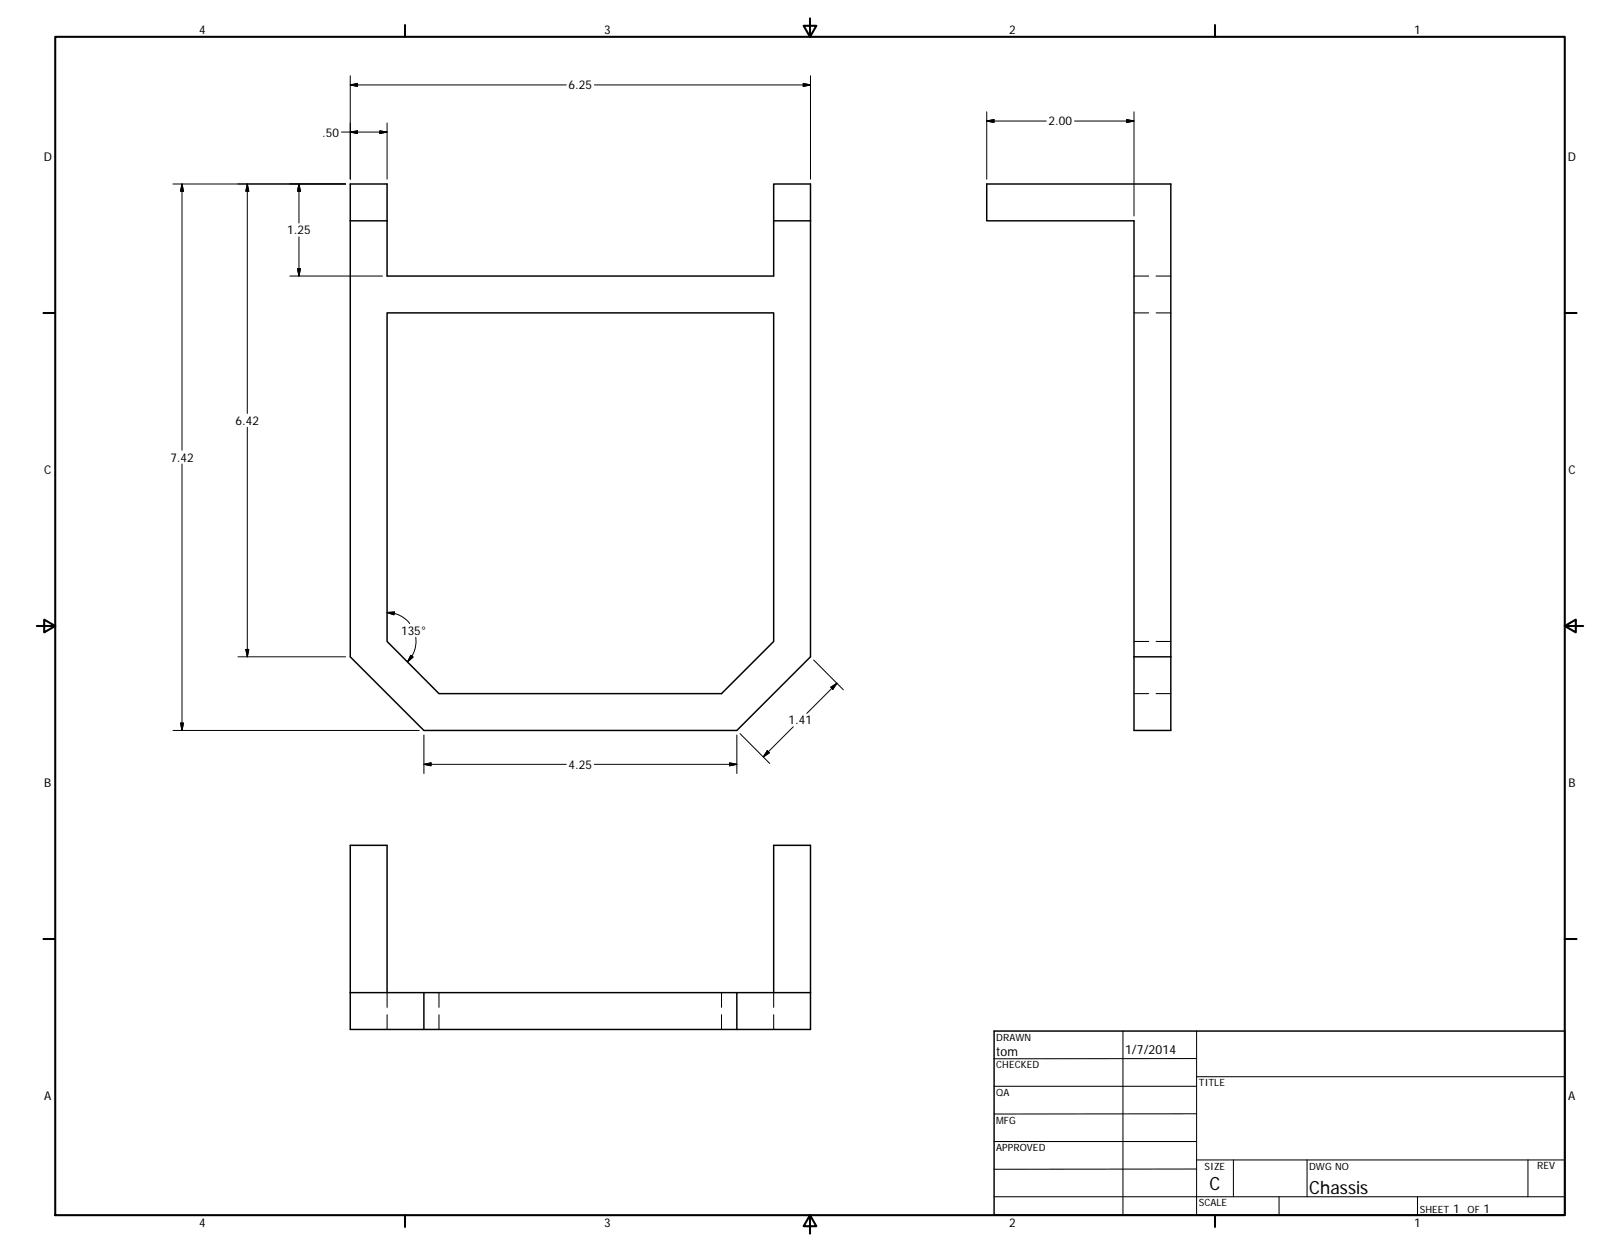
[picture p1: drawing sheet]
<svg xmlns="http://www.w3.org/2000/svg" width="279mm" height="216mm" viewBox="0 0 279 216" stroke-linecap="round" stroke-linejoin="round" font-family="sans-serif">
<path d="M60.4 31.7h6.4v15.9h66.6v-15.9h6.4v81.6l-12.7 12.7h-54l-12.7-12.7zM60.4 38.1h6.4M133.4 38.1h6.4M170.2 31.7h31.7v94.3h-6.3v-87.9h-25.4zM66.8 54h66.6v56.6l-9 9h-48.7l-8.9-9zM195.6 113.3h6.3M60.4 171.2h79.4M66.8 171.2v-25.4h-6.4v31.7h79.4v-31.7h-6.4v25.4M73.1 171.2v6.3M127.1 171.2v6.3M171.4 177.8h98.5v31.7h-98.5z" fill="none" stroke="#000" stroke-width=".25"/>
<g fill="none" stroke="#000" stroke-width=".18">
<path d="M195.6 54h2.5M195.6 47.6h2.5M199.4 54h2.5M199.4 47.6h2.5M195.6 119.6h2.5M195.6 110.6h2.5M199.4 119.6h2.5M199.4 110.6h2.5M66.8 171.2v2.5M66.8 175v2.5M75.7 171.2v2.5M75.7 175v2.5"/>
<path d="M124.4 171.2v2.5M124.4 175v2.5M133.4 171.2v2.5M133.4 175v2.5M193.7 177.8v31.7M206.4 177.8v31.7M171.4 187.3h35M171.4 196.8h35M206.4 185.7h63.5M206.4 182.5l-35 .1M206.4 192.1h-35M171.4 206.4h98.5"/>
<path d="M206.4 201.6h-35M206.4 200h63.5M212.7 200v6.4M220.6 206.4v3.1M225.4 200v6.4M244.5 206.4v3.1M263.5 200v6.4"/>
</g>
<g fill="none" stroke="#000" stroke-width=".36">
<path d="M9.5 6.3h260.4v203.2h-260.4zM69.8 4.3v2M139.7 3.2v3.1l-1.1-1.9h2.2l-1.1 1.9M209.5 4.3v2M7.5 54h2M269.9 54h2M6.3 107.9h3.2l-1.9-1.1v2.3l1.9-1.2M269.9 107.9l1.9 1.2v-2.3l-1.9 1.1h3.1M7.5 161.9h2M269.9 161.9h2M69.8 209.5v2.1M139.7 209.5l1.1 2h-2.2l1.1-2v3.2"/>
<path d="M209.5 209.5v2.1"/>
</g>
<g fill="none" stroke="#000" stroke-width=".17">
<path d="M60.4 14.6l1.2-.2v.5zM60.4 14.6h37.3M60.4 13.1v17.8M102.5 14.6h37.3M138.5 14.4l1.3 .2-1.3 .3zM139.8 13.1v17.8M170.2 19.3v11.6M195.6 19.3v18M31.4 31.7l.2 1.3h-.5zM31.4 31.7v45.9M42.7 31.7v39.6M42.7 31.7l.2 1.3h-.5z"/>
<path d="M51.6 31.7v6.8M51.6 31.7l.2 1.3h-.5zM58.9 22.8h7.9M59.6 31.7h-29.8M60.4 22.8l1.2-.2v.4zM65.5 22.6l1.3 .2-1.3 .2zM66.8 21.2v9.7M170.2 20.9l1.2-.3v.5zM170.2 20.9h10.2M185.3 20.9h10.3M194.3 20.6l1.3 .3-1.3 .2zM50 47.6h16"/>
<path d="M51.3 46.3h.5l-.2 1.3zM51.6 40.9v6.7M42.7 73.7v39.6M31.4 80v46M41 113.3h18.6M42.4 112h.5l-.2 1.3zM66.8 105.6l1.2-.1-.1 .5zM66.8 105.6a4.7 4.7 0 0 1 2.8 .9l1.1 1M70.8 113l.4 .3-.9 .9zM71.7 109.9a5.3 5.3 0 0 1-.7 3.3l-.7 1M140.3 113.8l5.2 5.2M143.3 118.5l1.1-.7-.8 1.1z"/>
<path d="M144.4 117.8l-5.3 5.2M29.8 126h42.5M31.1 124.7h.5l-.2 1.3zM73.1 131.8l1.2-.2v.5zM73.1 131.8h24.6M73.1 126.7v6.7M102.5 131.8h24.6M125.8 131.6l1.3 .2-1.3 .3zM127.1 126.7v6.7M127.6 126.5l5.2 5.2M132.3 129.5l.4 .3-1 .7zM136.8 125.3l-5.1 5.2"/>
</g>
<g fill="#000" stroke="#000" stroke-width=".17">
<path d="M60.4 14.6l1.2-.2v.5zM138.5 14.4l1.3 .2-1.3 .3zM31.4 31.7l.2 1.3h-.5zM42.7 31.7l.2 1.3h-.5zM51.6 31.7l.2 1.3h-.5zM60.4 22.8l1.2-.2v.4zM65.5 22.6l1.3 .2-1.3 .2zM170.2 20.9l1.2-.3v.5zM194.3 20.6l1.3 .3-1.3 .2zM51.3 46.3h.5l-.2 1.3zM42.4 112h.5l-.2 1.3zM66.8 105.6l1.2-.1-.1 .5z"/>
<path d="M70.8 113l.4 .3-.9 .9zM143.3 118.5l1.1-.7-.8 1.1zM31.1 124.7h.5l-.2 1.3zM73.1 131.8l1.2-.2v.5zM125.8 131.6l1.3 .2-1.3 .3zM132.3 129.5l.4 .3-1 .7z"/>
</g>
<g font-size="3.1">
<text x="208.6" y="205.3">C</text>
<text x="225.8" y="206">Chassis</text>
</g>
<g font-size="2.2">
<text x="171.8" y="182.1">tom</text>
<text x="194.1" y="181.8">1/7/2014</text>
</g>
<g font-size="2.1">
<text x="34.4" y="5.9">4</text>
<text x="104.2" y="5.9">3</text>
<text x="174" y="5.9">2</text>
<text x="243.9" y="5.9">1</text>
<text x="98.1" y="15.4">6.25</text>
<text x="55.5" y="23.6">.50</text>
<text x="180.8" y="21.6">2.00</text>
<text x="7.6" y="27.8">D</text>
<text x="270.4" y="27.8">D</text>
<text x="49.5" y="40.4">1.25</text>
<text x="40.6" y="73.3">6.42</text>
<text x="7.6" y="81.7">C</text>
<text x="29.4" y="79.6">7.42</text>
<text x="270.5" y="81.7">C</text>
<text x="69.2" y="109.5">135°</text>
<text x="136" y="124.9">1.41</text>
<text x="7.6" y="135.7">B</text>
<text x="98.1" y="132.6">4.25</text>
<text x="270.5" y="135.7">B</text>
<text x="7.6" y="189.7">A</text>
<text x="270.5" y="189.7">A</text>
<text x="250.6" y="209.1">1</text>
<text x="255.9" y="209.1">1</text>
<text x="34.4" y="211.6">4</text>
<text x="104.2" y="211.6">3</text>
<text x="174" y="211.6">2</text>
<text x="243.9" y="211.6">1</text>
</g>
<g font-size="1.7">
<text x="171.8" y="179.5">DRAWN</text>
<text x="171.8" y="184.2">CHECKED</text>
<text x="171.8" y="189">QA</text>
<text x="206.7" y="187.3">TITLE</text>
<text x="171.8" y="193.8">MFG</text>
<text x="171.8" y="198.5">APPROVED</text>
<text x="207.8" y="201.7">SIZE</text>
<text x="225.8" y="201.7">DWG NO</text>
<text x="265.1" y="201.7">REV</text>
<text x="206.8" y="208">SCALE</text>
<text x="244.9" y="209.1">SHEET</text>
<text x="253.1" y="209.1">OF</text>
</g>
</svg>
